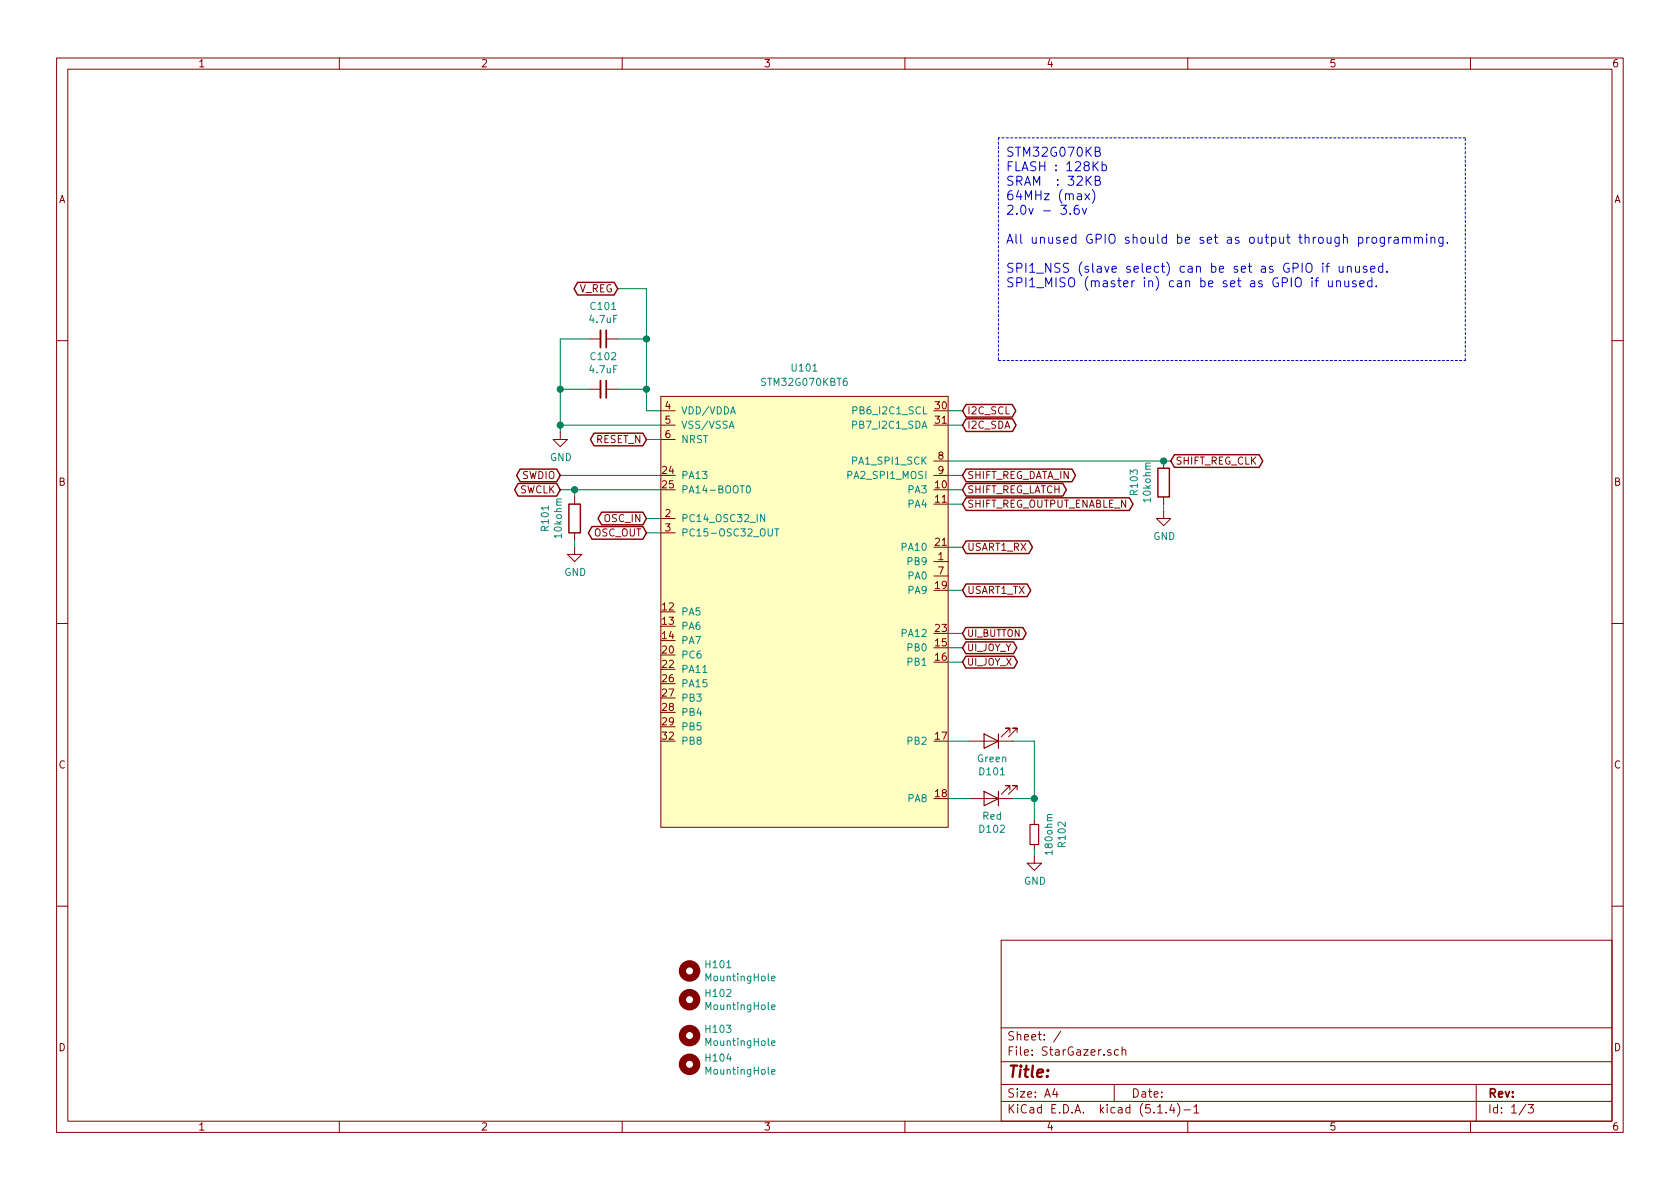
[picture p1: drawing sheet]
EESchema Schematic File Version 4
LIBS:StarGazer-cache
EELAYER 30 0
EELAYER END
$Descr A4 11693 8268
encoding utf-8
Sheet 1 3
Title ""
Date ""
Rev ""
Comp ""
Comment1 ""
Comment2 ""
Comment3 ""
Comment4 ""
$EndDescr
Text GLabel 6700 2950 2    50   BiDi ~ 0
I2C_SDA
Text GLabel 6700 2850 2    50   BiDi ~ 0
I2C_SCL
Text GLabel 6700 3400 2    50   BiDi ~ 0
SHIFT_REG_LATCH
Text GLabel 8150 3200 2    50   BiDi ~ 0
SHIFT_REG_CLK
Text GLabel 6700 3300 2    50   BiDi ~ 0
SHIFT_REG_DATA_IN
Text GLabel 6700 4400 2    47   BiDi ~ 0
UI_BUTTON
Text GLabel 6700 4600 2    47   BiDi ~ 0
UI_JOY_X
Text GLabel 6700 4500 2    47   BiDi ~ 0
UI_JOY_Y
$Sheet
S -13400 250  10700 7900
U 5F580D08
F0 "Schematic_Test_Power" 50
F1 "Schematic_Test_Power.sch" 50
$EndSheet
$Sheet
S 12400 -100 10850 9900
U 5F580392
F0 "Schematic_Test_Digital" 50
F1 "Schematic_Test_Digital.sch" 50
$EndSheet
Text GLabel 6700 3500 2    50   BiDi ~ 0
SHIFT_REG_OUTPUT_ENABLE_N
$Comp
L StarGazer:STM32G070KBT6 U101
U 1 1
P 5600 2600
F 0 "U101" H 5600 2650 50  0000 C CNN
F 1 "STM32G070KBT6" H 5600 2550 50  0000 C CNN
F 2 "Package_QFP:LQFP-32_7x7mm_P0.8mm" H 5600 2600 50  0001 C CNN
F 3 "" H 5600 2600 50  0001 C CNN
F 4 "64Mhz        Flash=128Kb, SRAM=32Kb" H 5600 2600 50  0001 C CNN "part_details"
F 5 "ARM Cortex M0+" H 5600 2600 50  0001 C CNN "part_name"
F 6 "https://www.digikey.com/product-detail/en/stmicroelectronics/STM32G070KBT6/497-STM32G070KBT6-ND/10326752" H 5600 2600 50  0001 C CNN "part_url"
F 7 "3x" H 5600 2600 50  0001 C CNN "PURCHASED"
	1    5600 2600
	1    0    0    -1  
$EndComp
Wire Wire Line
	6700 3300 6600 3300
Wire Wire Line
	6600 3400 6700 3400
Wire Wire Line
	6700 3500 6600 3500
Wire Wire Line
	6700 2850 6600 2850
Wire Wire Line
	6700 2950 6600 2950
Wire Wire Line
	3900 2950 4600 2950
Connection ~ 3900 2950
Connection ~ 3900 2700
Wire Wire Line
	3900 2700 3900 2950
Connection ~ 4500 2700
Wire Wire Line
	4500 2850 4600 2850
Wire Wire Line
	4500 2700 4500 2850
Connection ~ 4500 2350
Wire Wire Line
	4500 2000 4500 2350
Wire Wire Line
	4300 2000 4500 2000
Wire Wire Line
	4300 2350 4500 2350
Wire Wire Line
	4500 2700 4300 2700
Wire Wire Line
	4500 2350 4500 2700
Wire Wire Line
	3900 2700 4100 2700
Wire Wire Line
	3900 2350 3900 2700
Wire Wire Line
	4100 2350 3900 2350
Wire Wire Line
	3900 3000 3900 2950
$Comp
L power:GND #PWR0102
U 1 1
P 3900 3000
F 0 "#PWR0102" H 3900 2750 50  0001 C CNN
F 1 "GND" H 3905 2827 50  0000 C CNN
F 2 "" H 3900 3000 50  0001 C CNN
F 3 "" H 3900 3000 50  0001 C CNN
	1    3900 3000
	1    0    0    -1  
$EndComp
Wire Wire Line
	4600 3050 4500 3050
Connection ~ 4000 3400
Wire Wire Line
	4000 3400 4600 3400
Wire Wire Line
	3900 3400 4000 3400
Wire Wire Line
	4000 3400 4000 3450
Wire Wire Line
	4000 3800 4000 3750
Wire Wire Line
	3900 3300 4600 3300
Wire Wire Line
	4500 3600 4600 3600
Wire Wire Line
	4500 3700 4600 3700
Text GLabel 4500 3700 0    50   BiDi ~ 0
OSC_OUT
Text GLabel 4500 3600 0    50   BiDi ~ 0
OSC_IN
$Comp
L Device:C_Small C102
U 1 1
P 4200 2700
F 0 "C102" V 3971 2700 50  0000 C CNN
F 1 "4.7uF" V 4062 2700 50  0000 C CNN
F 2 "Capacitor_SMD:C_0805_2012Metric_Pad1.15x1.40mm_HandSolder" H 4200 2700 50  0001 C CNN
F 3 "~" H 4200 2700 50  0001 C CNN
F 4 "https://www.digikey.com/product-detail/en/w%C3%BCrth-elektronik/885012107009/732-7619-1-ND/5454246" H 4200 2700 50  0001 C CNN "part_url"
F 5 "Capactitor - Bypass" H 4200 2700 50  0001 C CNN "part_name"
F 6 "6x" H 4200 2700 50  0001 C CNN "PURCHASED"
	1    4200 2700
	0    1    1    0   
$EndComp
$Comp
L Device:C_Small C101
U 1 1
P 4200 2350
F 0 "C101" V 3971 2350 50  0000 C CNN
F 1 "4.7uF" V 4062 2350 50  0000 C CNN
F 2 "Capacitor_SMD:C_0805_2012Metric_Pad1.15x1.40mm_HandSolder" H 4200 2350 50  0001 C CNN
F 3 "~" H 4200 2350 50  0001 C CNN
F 4 "" V 4200 2350 50  0001 C CNN "TestField"
F 5 "https://www.digikey.com/product-detail/en/w%C3%BCrth-elektronik/885012107009/732-7619-1-ND/5454246" H 4200 2350 50  0001 C CNN "part_url"
F 6 "Capactitor - Bypass" H 4200 2350 50  0001 C CNN "part_name"
F 7 "6x" H 4200 2350 50  0001 C CNN "PURCHASED"
	1    4200 2350
	0    1    1    0   
$EndComp
Text GLabel 4300 2000 0    51   BiDi ~ 0
V_REG
$Comp
L power:GND #PWR0101
U 1 1
P 4000 3800
F 0 "#PWR0101" H 4000 3550 50  0001 C CNN
F 1 "GND" H 4005 3627 50  0000 C CNN
F 2 "" H 4000 3800 50  0001 C CNN
F 3 "" H 4000 3800 50  0001 C CNN
	1    4000 3800
	1    0    0    -1  
$EndComp
$Comp
L Device:R R101
U 1 1
P 4000 3600
F 0 "R101" V 3793 3600 50  0000 C CNN
F 1 "10kohm" V 3884 3600 50  0000 C CNN
F 2 "Resistor_SMD:R_1206_3216Metric_Pad1.42x1.75mm_HandSolder" V 3930 3600 50  0001 C CNN
F 3 "~" H 4000 3600 50  0001 C CNN
F 4 "" H 4000 3600 50  0001 C CNN "Name"
F 5 "" H 4000 3600 50  0001 C CNN "part_details"
F 6 "Resistor - Pull Up" H 4000 3600 50  0001 C CNN "part_name"
F 7 "https://www.digikey.com/product-detail/en/yageo/RC1206JR-0710KL/311-10KERCT-ND/732156" H 4000 3600 50  0001 C CNN "part_url"
F 8 "24x" H 4000 3600 50  0001 C CNN "PURCHASED"
	1    4000 3600
	1    0    0    -1  
$EndComp
Text GLabel 4500 3050 0    50   BiDi ~ 0
RESET_N
Text GLabel 3900 3400 0    50   BiDi ~ 0
SWCLK
Text GLabel 3900 3300 0    50   BiDi ~ 0
SWDIO
Text Notes 7000 2000 0    63   ~ 0
STM32G070KB\nFLASH : 128Kb\nSRAM  : 32KB\n64MHz (max)\n2.0v - 3.6v\n\nAll unused GPIO should be set as output through programming.\n\nSPI1_NSS (slave select) can be set as GPIO if unused.\nSPI1_MISO (master in) can be set as GPIO if unused.
Wire Notes Line
	6950 950  6950 2500
Wire Notes Line
	10200 2500 10200 950 
Wire Notes Line
	10200 950  6950 950 
Wire Notes Line
	6950 2500 10200 2500
$Comp
L Device:R_Small R102
U 1 1
P 7200 5800
AR Path="/5F78816D" Ref="R102"  Part="1" 
AR Path="/5F580D08/5F78816D" Ref="R?"  Part="1" 
F 0 "R102" V 7004 5800 50  0000 C CNN
F 1 "180ohm" V 7095 5800 50  0000 C CNN
F 2 "Resistor_SMD:R_1206_3216Metric_Pad1.42x1.75mm_HandSolder" H 7200 5800 50  0001 C CNN
F 3 "~" H 7200 5800 50  0001 C CNN
F 4 "Resistor - LED Status" H 7200 5800 50  0001 C CNN "part_name"
F 5 "https://www.digikey.com/product-detail/en/stackpole-electronics-inc/RNCP1206FTD180R/RNCP1206FTD180RCT-ND/2240658" H 7200 5800 50  0001 C CNN "part_url"
F 6 "9x" H 7200 5800 50  0001 C CNN "PURCHASED"
	1    7200 5800
	-1   0    0    1   
$EndComp
$Comp
L Device:LED D102
U 1 1
P 6900 5550
AR Path="/5F788176" Ref="D102"  Part="1" 
AR Path="/5F580D08/5F788176" Ref="D?"  Part="1" 
F 0 "D102" H 6893 5766 50  0000 C CNN
F 1 "Red" H 6893 5675 50  0000 C CNN
F 2 "Diode_SMD:D_1206_3216Metric" H 6900 5550 50  0001 C CNN
F 3 "~" H 6900 5550 50  0001 C CNN
F 4 "Debug Light" H 6900 5550 50  0001 C CNN "part_details"
F 5 "https://www.digikey.com/product-detail/en/w%C3%BCrth-elektronik/156120RS75000/732-5030-1-ND/4490054" H 6900 5550 50  0001 C CNN "part_url"
F 6 "LED - Red" H 6900 5550 50  0001 C CNN "part_name"
F 7 "6x" H 6900 5550 50  0001 C CNN "PURCHASED"
	1    6900 5550
	-1   0    0    1   
$EndComp
$Comp
L Device:LED D101
U 1 1
P 6900 5150
AR Path="/5F78817F" Ref="D101"  Part="1" 
AR Path="/5F580D08/5F78817F" Ref="D?"  Part="1" 
F 0 "D101" H 6893 5366 50  0000 C CNN
F 1 "Green" H 6893 5275 50  0000 C CNN
F 2 "Diode_SMD:D_1206_3216Metric" H 6900 5150 50  0001 C CNN
F 3 "~" H 6900 5150 50  0001 C CNN
F 4 "Debug Light" H 6900 5150 50  0001 C CNN "part_details"
F 5 "LED - Green" H 6900 5150 50  0001 C CNN "part_name"
F 6 "https://www.digikey.com/product-detail/en/w%C3%BCrth-elektronik/156120VS75000/732-5032-1-ND/4490060" H 6900 5150 50  0001 C CNN "part_url"
F 7 "6x" H 6900 5150 50  0001 C CNN "PURCHASED"
	1    6900 5150
	-1   0    0    1   
$EndComp
$Comp
L power:GND #PWR0103
U 1 1
P 7200 5950
F 0 "#PWR0103" H 7200 5700 50  0001 C CNN
F 1 "GND" H 7205 5777 50  0000 C CNN
F 2 "" H 7200 5950 50  0001 C CNN
F 3 "" H 7200 5950 50  0001 C CNN
	1    7200 5950
	1    0    0    -1  
$EndComp
$Comp
L Mechanical:MountingHole H103
U 1 1
P 4800 7200
F 0 "H103" H 4900 7246 50  0000 L CNN
F 1 "MountingHole" H 4900 7155 50  0000 L CNN
F 2 "MountingHole:MountingHole_3.2mm_M3" H 4800 7200 50  0001 C CNN
F 3 "~" H 4800 7200 50  0001 C CNN
F 4 "DO_NOT_SHOW" H 4800 7200 50  0001 C CNN "part_details"
F 5 "x" H 4800 7200 50  0001 C CNN "PURCHASED"
	1    4800 7200
	1    0    0    -1  
$EndComp
$Comp
L Mechanical:MountingHole H104
U 1 1
P 4800 7400
F 0 "H104" H 4900 7446 50  0000 L CNN
F 1 "MountingHole" H 4900 7355 50  0000 L CNN
F 2 "MountingHole:MountingHole_3.2mm_M3" H 4800 7400 50  0001 C CNN
F 3 "~" H 4800 7400 50  0001 C CNN
F 4 "DO_NOT_SHOW" H 4800 7400 50  0001 C CNN "part_details"
F 5 "x" H 4800 7400 50  0001 C CNN "PURCHASED"
	1    4800 7400
	1    0    0    -1  
$EndComp
$Comp
L Mechanical:MountingHole H101
U 1 1
P 4800 6750
F 0 "H101" H 4900 6796 50  0000 L CNN
F 1 "MountingHole" H 4900 6705 50  0000 L CNN
F 2 "MountingHole:MountingHole_3.2mm_M3" H 4800 6750 50  0001 C CNN
F 3 "~" H 4800 6750 50  0001 C CNN
F 4 "DO_NOT_SHOW" H 4800 6750 50  0001 C CNN "part_details"
F 5 "x" H 4800 6750 50  0001 C CNN "PURCHASED"
	1    4800 6750
	1    0    0    -1  
$EndComp
$Comp
L Mechanical:MountingHole H102
U 1 1
P 4800 6950
F 0 "H102" H 4900 6996 50  0000 L CNN
F 1 "MountingHole" H 4900 6905 50  0000 L CNN
F 2 "MountingHole:MountingHole_3.2mm_M3" H 4800 6950 50  0001 C CNN
F 3 "~" H 4800 6950 50  0001 C CNN
F 4 "DO_NOT_SHOW" H 4800 6950 50  0001 C CNN "part_details"
F 5 "x" H 4800 6950 50  0001 C CNN "PURCHASED"
	1    4800 6950
	1    0    0    -1  
$EndComp
Wire Wire Line
	7050 5550 7200 5550
Wire Wire Line
	7200 5550 7200 5700
Wire Wire Line
	7050 5150 7200 5150
Wire Wire Line
	7200 5150 7200 5550
Connection ~ 7200 5550
Wire Wire Line
	7200 5950 7200 5900
Wire Wire Line
	8100 3550 8100 3500
$Comp
L power:GND #PWR0104
U 1 1
P 8100 3550
F 0 "#PWR0104" H 8100 3300 50  0001 C CNN
F 1 "GND" H 8105 3377 50  0000 C CNN
F 2 "" H 8100 3550 50  0001 C CNN
F 3 "" H 8100 3550 50  0001 C CNN
	1    8100 3550
	1    0    0    -1  
$EndComp
$Comp
L Device:R R103
U 1 1
P 8100 3350
F 0 "R103" V 7893 3350 50  0000 C CNN
F 1 "10kohm" V 7984 3350 50  0000 C CNN
F 2 "Resistor_SMD:R_1206_3216Metric_Pad1.42x1.75mm_HandSolder" V 8030 3350 50  0001 C CNN
F 3 "~" H 8100 3350 50  0001 C CNN
F 4 "" H 8100 3350 50  0001 C CNN "Name"
F 5 "" H 8100 3350 50  0001 C CNN "part_details"
F 6 "Resistor - Pull Up" H 8100 3350 50  0001 C CNN "part_name"
F 7 "https://www.digikey.com/product-detail/en/yageo/RC1206JR-0710KL/311-10KERCT-ND/732156" H 8100 3350 50  0001 C CNN "part_url"
F 8 "24x" H 8100 3350 50  0001 C CNN "PURCHASED"
	1    8100 3350
	1    0    0    -1  
$EndComp
Wire Wire Line
	6600 3200 8100 3200
Connection ~ 8100 3200
Wire Wire Line
	8100 3200 8150 3200
Text GLabel 6700 3800 2    50   BiDi ~ 0
USART1_RX
Wire Wire Line
	6600 5550 6750 5550
Wire Wire Line
	6600 5150 6750 5150
Wire Wire Line
	6600 3800 6700 3800
Wire Wire Line
	6700 4500 6600 4500
Wire Wire Line
	6600 4600 6700 4600
Wire Wire Line
	6600 4400 6700 4400
Wire Wire Line
	6600 4100 6700 4100
Text GLabel 6700 4100 2    50   BiDi ~ 0
USART1_TX
$EndSCHEMATC
